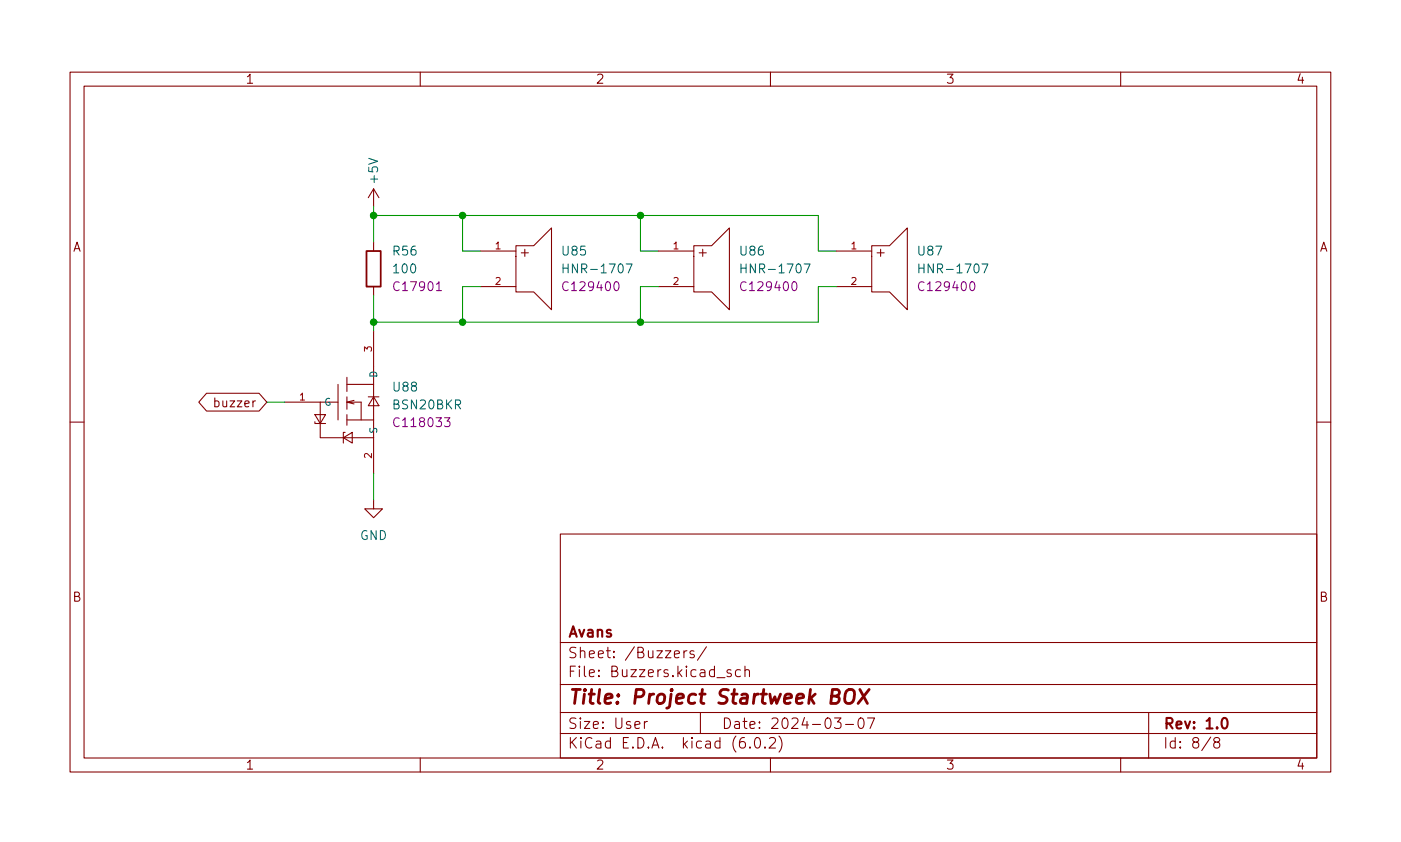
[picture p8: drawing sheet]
<svg xmlns="http://www.w3.org/2000/svg" width="200mm" height="120mm" viewBox="0 0 200 120" stroke-linecap="round" stroke-linejoin="round" font-family="sans-serif">
<g fill="none" stroke="#840000" stroke-width=".15">
<path d="M10 10.3h180v100h-180zM12 12.3h176v96h-176zM60 10.3v2M110 10.3v2M160 10.3v2M53.3 27v2.5M53.3 34.6v1.3M53.3 27l-.7 1.2M53.3 27l.8 1.2M68.6 35.9h5.1M73.7 35.1h2.5l2.5-2.5v11.6l-2.5-2.5h-2.5zM74.4 36.1h1"/>
<path d="M74.9 35.6v1M94 35.9h5.1M99.1 35.1h2.5l2.5-2.5v11.6l-2.5-2.5h-2.5zM99.8 36.1h1M100.3 35.6v1M119.4 35.9h5.1M124.5 35.1h2.5l2.5-2.5v11.6l-2.5-2.5h-2.5zM125.2 36.1h1M125.7 35.6v1M29.5 56.2h7.5l1.1 1.3-1.1 1.2h-7.5l-1.1-1.2zM40.6 57.5h7.7M45 59.2h1.5l-.8 1.3z"/>
<path d="M45.7 57.5v5h7.6M48.3 54.9v5.1M49.5 60h3.8M49.5 53.9v2M49.5 56.7v1.8M49.5 59.2v1.6M49.5 54.9h3.8M50.5 57.7l-1-.2h2.1v2.5M50.5 57.2l-1 .3M52.6 56.7h1.5M53.3 56.7l.8 1.3h-1.5zM53.3 40.9v1.3"/>
<path d="M53.3 47.3v20.3M68.6 40.9h5.1M94 40.9h5.1M119.4 40.9h5.1M10 60.3h2M45 60.3v.2h1.5M49 62.5l1.3-.7v1.5zM49.3 61.8h-.3v1.5M53.3 71.4v1.3h1.3l-1.3 1.3-1.2-1.3h1.2M80 76.3h108v32h-108zM188 60.3h2M80 97.8h108"/>
<path d="M80 91.8h108M97.6 93v1M98.1 93h-.3l-.2 .3M99.1 93h-.4l-.2 .2 .1 .2 .5 .1v.4h-.6M100.9 92.4l-1.3 1.9M104.4 95.7h-.4l-.2 .2 .1 .2 .5 .1v.4l-.2 .1-.4-.1M105.7 95.7h-.4l-.3 .3v.4l.1 .2 .2 .1 .4-.1M106.4 95.8a.37 .37 0 0 1 .6 .1v.8M106.4 95.2v1.5M60 108.3v2M80 104.8h108M80 101.8h108"/>
<path d="M92 103.1v1M92.4 103.1h-.3l-.1 .3M100 101.8v3M107.1 106.7v.2M107.9 105.4a.36 .36 0 0 1 .6 .3 .77 .77 0 0 1-.4 1.2 1 1 0 0 1-.2-1.5zM109.2 106.7l.1 .1-.1 .1v-.2v.2M109.9 105.5l.2-.1h.5a.41 .41 0 0 1 0 .6l-.8 .9h.9M110 108.3v2M111.2 105.2a1.72 1.72 0 0 1 0 2.2M119.1 102.6h1l-.5 .5a.41 .41 0 0 1 .5 .3v.4l-.2 .2-.5 .1-.3-.2M120.7 103.5h1.2M122.7 102.6a.36 .36 0 0 1 .6 .3 .77 .77 0 0 1-.4 1.2 1 1 0 0 1-.2-1.5z"/>
<path d="M123.9 102.6h1l-.7 1.5M160 108.3v2M164 101.8v6.5M172.9 105.3l-1.3 1.9M173.6 106l-.3-.3 .1-.2 .2-.1h.4l.1 .3v.2l-.7 .2-.1 .2v.3l.3 .3h.3l.2-.3v-.4l-.2-.2"/>
</g>
<path d="M174.6 102.7a.36 .36 0 0 1 .3-.1 .36 .36 0 0 1 .3 .3 .77 .77 0 0 1-.4 1.2 .91 .91 0 0 1-.2-1.4z" fill="none" stroke="#840000" stroke-width=".3"/>
<path d="M120.8 98.8a.69 .69 0 0 1 1.2 0 1.47 1.47 0 0 1-.6 1.7l-.6-.1a1.5 1.5 0 0 1 0-1.6zM122.8 98.5l1 2M124.1 98.5l-1.6 2" fill="none" stroke="#840000" stroke-width=".4"/>
<path d="M80.4 37.7v1.3M80.4 38.3h.7M89.4 37.7h.8l-.5 1.3M105.8 38.3h.7M105.8 37.7v1.3M114.8 37.7h.8l-.5 1.3M131.2 38.3h.7M131.2 37.7v1.3M140.2 37.7h.8l-.5 1.3" fill="none" stroke="#006464" stroke-width=".15"/>
<path d="M52.3 35.9h2.1v5h-2.1z" fill="none" stroke="#840000" stroke-width=".25"/>
<path d="M62.3 41.5h.7" fill="none" stroke="#840084" stroke-width=".15"/>
<path d="M53.3 30.8h63.5v5.1h2.6M53.3 29.5v5.1M66 30.8v5.1h2.6M91.4 30.8v5.1h2.6M38.1 57.5h2.5M53.3 42.2v5.1M68.6 40.9h-2.6v5.1M94 40.9h-2.6v5.1M119.4 40.9h-2.6v5.1h-63.5M53.3 67.6v3.8" fill="none" stroke="#009600" stroke-width=".15"/>
<g fill="#009600" stroke="#009600" stroke-width=".15">
<circle cx="66" cy="46" r=".46"/>
<circle cx="66" cy="30.8" r=".46"/>
<circle cx="91.4" cy="46" r=".46"/>
<circle cx="91.4" cy="30.8" r=".46"/>
<circle cx="53.3" cy="46" r=".46"/>
<circle cx="53.3" cy="30.8" r=".46"/>
</g>
<text font-size="2.8" fill="#840000" x="81" y="100.6">Title: Project Startweek BOX</text>
<g font-size="2.1" fill="#840000">
<text x="81" y="94">Sheet: /Buzzers/</text>
<text x="81" y="91">Avans</text>
<text x="81" y="96.7">File: Buzzers.kicad_sch</text>
<text x="81" y="106.9">KiCad E.D.A. kicad (6.0.2)</text>
<text x="81" y="104.1">Size: User</text>
<text x="103" y="104.1">Date: 2024-03-07</text>
<text x="166" y="104.1">Rev: 1.0</text>
<text x="166" y="106.9">Id: 8/8</text>
</g>
<g font-size="1.8" fill="#840000">
<text x="35" y="12">1</text>
<text x="85" y="12">2</text>
<text x="135" y="12">3</text>
<text x="185" y="12">4</text>
<text x="10.3" y="36">A</text>
<text x="188.3" y="36">A</text>
<text x="31.1" y="58.2">buzzer</text>
<text x="10.3" y="86">B</text>
<text x="188.3" y="86">B</text>
<text x="35" y="109.9">1</text>
<text x="85" y="109.9">2</text>
<text x="135" y="109.9">3</text>
<text x="185" y="109.9">4</text>
</g>
<g font-size="1.8" fill="#006464">
<text x="54" y="26" transform="rotate(-90 54 26)">+5V</text>
<text x="56.2" y="36.5">R56</text>
<text x="56.3" y="39">100</text>
<text x="80.3" y="36.5">U85</text>
<text x="81.1" y="39">HNR-1707</text>
<text x="105.7" y="36.5">U86</text>
<text x="106.5" y="39">HNR-1707</text>
<text x="131.1" y="36.5">U87</text>
<text x="131.9" y="39">HNR-1707</text>
<text x="56.2" y="55.9">U88</text>
<text x="56.2" y="58.5">BSN20BKR</text>
<text x="51.4" y="77.1">GND</text>
</g>
<g font-size="1.8" fill="#840084">
<text x="56.5" y="41.6">C17901</text>
<text x="80.8" y="41.6">C129400</text>
<text x="106.2" y="41.6">C129400</text>
<text x="131.6" y="41.6">C129400</text>
<text x="56.6" y="61">C118033</text>
</g>
<g font-size="1.4" fill="#a90000">
<text x="70.7" y="35.6">1</text>
<text x="96.1" y="35.6">1</text>
<text x="121.5" y="35.6">1</text>
<text x="70.7" y="40.7">2</text>
<text x="96.1" y="40.7">2</text>
<text x="121.5" y="40.7">2</text>
<text x="53.1" y="50.2" transform="rotate(-90 53.1 50.2)">3</text>
<text x="42.8" y="57.2">1</text>
<text x="53.1" y="65.5" transform="rotate(-90 53.1 65.5)">2</text>
</g>
<g font-size="1.4" fill="#006464">
<text x="53.8" y="53.9" transform="rotate(-90 53.8 53.9)">D</text>
<text x="46.2" y="58">G</text>
<text x="53.8" y="62" transform="rotate(-90 53.8 62)">S</text>
</g>
</svg>
